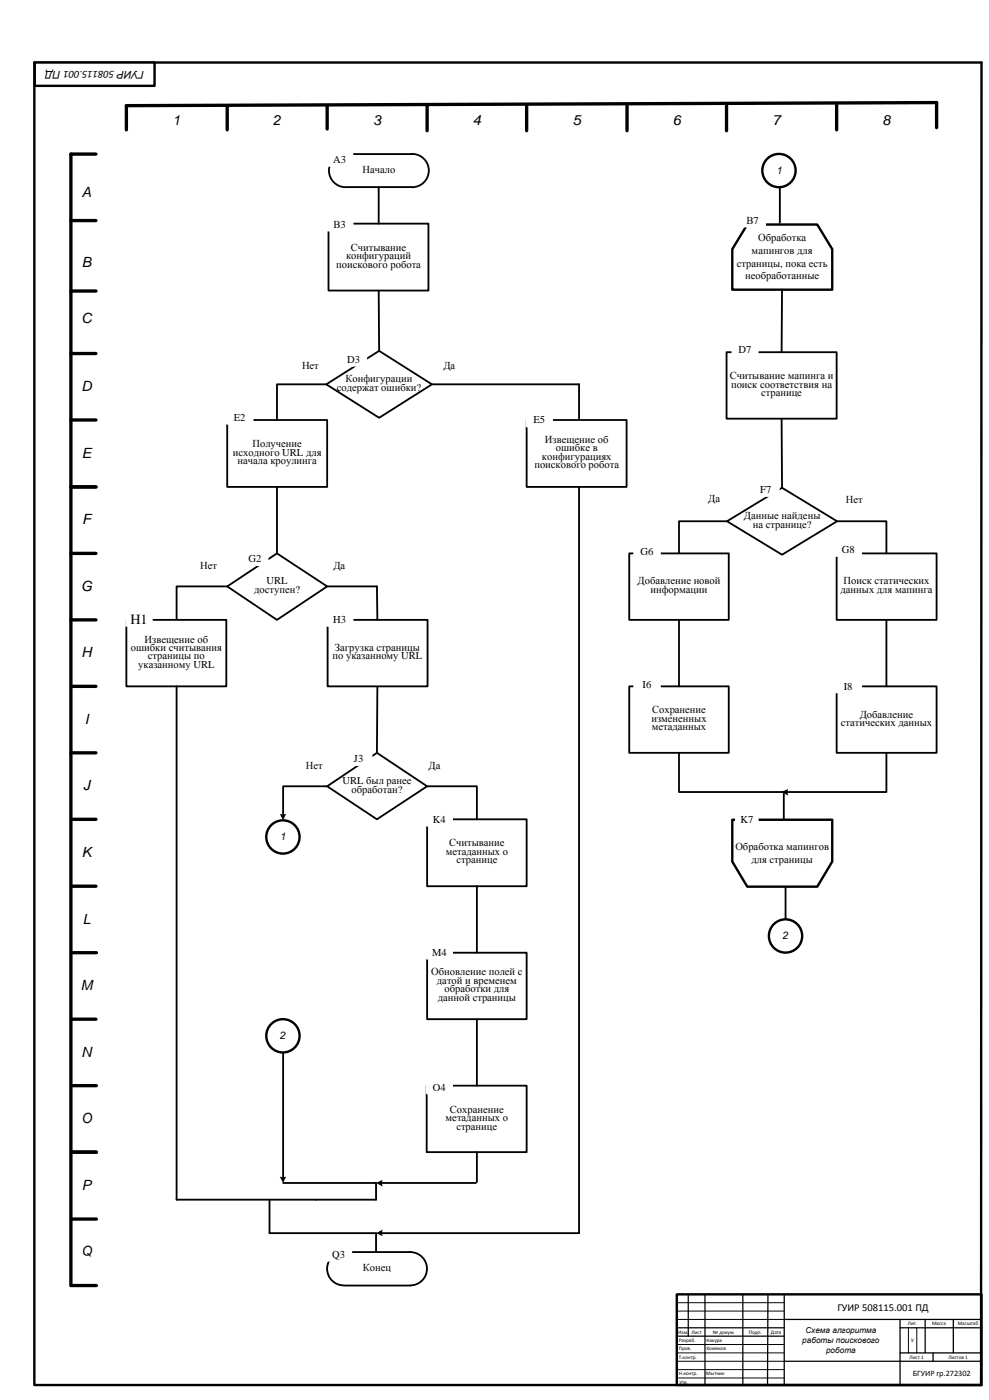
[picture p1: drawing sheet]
<svg xmlns="http://www.w3.org/2000/svg" width="594mm" height="841mm" viewBox="0 0 594 841" stroke-linecap="round" stroke-linejoin="round" font-family="sans-serif">
<path d="M197 134h60v41h-60z" fill="none" stroke="#000" stroke-width="1.1"/>
<path d="M407 778h183v54h-183zM589 832l1-794h-569v794h569" fill="none" stroke="#000" stroke-width="1.4"/>
<g fill="none" stroke="#000" stroke-width="2">
<path d="M137 64v14M197 64v14M257 64v15M316 64v15M377 64v15M437 64v15M563 62l-487 2v14M58 93h-15v680M43 133h15M43 175h15M43 212h15M43 293h15"/>
<path d="M43 333h15M43 492h15M43 573h15M43 692h15M43 773h15"/>
</g>
<g fill="none" stroke="#000" stroke-width=".76">
<path d="M414 778v25M424 778v54M446 778v54M461 778v54M471 778v54M407 798h64M471 793h119M541 798h49M541 793v39M556 793v20M573 793v20M407 803h64"/>
<path d="M471 818h119M541 813h49M561 813v5"/>
</g>
<path d="M407 793h64M407 788h64M407 783h64M546 798v15M551 798v15M407 808h64M407 813h64M407 818h64M407 823h64M407 828h64" fill="none" stroke="#000" stroke-width=".6"/>
<path d="M21 38h72v14h-72z" fill-rule="evenodd" fill="#fff"/>
<path d="M21 38h72v14h-72z" fill="none" stroke="#000" stroke-width="1.4"/>
<path d="M503 63v15M43 293h15M43 373h15M43 412h15M43 452h15M43 533h15M43 613h15M43 652h15M43 733h15" fill="none" stroke="#000" stroke-width="2"/>
<path d="M201 95l3-2h4h40a10 10 0 0 1 10 10 10 10 0 0 1-10 9h-40a10 10 0 0 1-10-6 10 10 0 0 1 3-11z" fill-rule="evenodd" fill="#fff"/>
<path d="M201 95l3-2h4h40a10 10 0 0 1 10 10 10 10 0 0 1-10 9h-40a10 10 0 0 1-10-6 10 10 0 0 1 3-11z" fill="none" stroke="#000" stroke-width="1.1"/>
<path d="M197 473l29-21 31 21-31 19z" fill-rule="evenodd" fill="#fff"/>
<path d="M227 412l-1 40M197 473l29-21 31 21-31 19z" fill="none" stroke="#000" stroke-width="1.1"/>
<path d="M43 252h15" fill="none" stroke="#000" stroke-width="2"/>
<path d="M197 93h15v6h-15z" fill-rule="evenodd" fill="#fff"/>
<path d="M197 93h15v6h-15z" fill="none" stroke="#fff" stroke-width="1.4"/>
<path d="M228 112v22" fill="none" stroke="#000" stroke-width="1.1"/>
<path d="M503 412h60v40h-60z" fill-rule="evenodd" fill="#fff"/>
<path d="M503 412h60v40h-60z" fill="none" stroke="#000" stroke-width="1.1"/>
<path d="M563 62v15" fill="none" stroke="#000" stroke-width="2"/>
<path d="M197 373h60v39h-60z" fill-rule="evenodd" fill="#fff"/>
<path d="M197 373h60v39h-60z" fill="none" stroke="#000" stroke-width="1.1"/>
<path d="M503 333h60v40h-60z" fill-rule="evenodd" fill="#fff"/>
<path d="M503 333h60v40h-60z" fill="none" stroke="#000" stroke-width="1.1"/>
<path d="M197 131h15v7h-15z" fill-rule="evenodd" fill="#fff"/>
<path d="M197 131h15v7h-15z" fill="none" stroke="#fff" stroke-width="1.4"/>
<path d="M437 313l33-20 33 20-33 20z" fill-rule="evenodd" fill="#fff"/>
<path d="M437 313l33-20 33 20-33 20z" fill="none" stroke="#000" stroke-width="1.1"/>
<path d="M378 412h60v40h-60z" fill-rule="evenodd" fill="#fff"/>
<path d="M378 412h60v40h-60z" fill="none" stroke="#000" stroke-width="1.1"/>
<path d="M378 333h60v40h-60z" fill-rule="evenodd" fill="#fff"/>
<path d="M378 333h60v40h-60z" fill="none" stroke="#000" stroke-width="1.1"/>
<path d="M196 231l32-20 32 20-32 20z" fill-rule="evenodd" fill="#fff"/>
<path d="M196 231l32-20 32 20-32 20z" fill="none" stroke="#000" stroke-width="1.1"/>
<path d="M257 573h59v40h-59z" fill-rule="evenodd" fill="#fff"/>
<path d="M257 573h59v40h-59z" fill="none" stroke="#000" stroke-width="1.1"/>
<path d="M256 652h60v40h-60z" fill-rule="evenodd" fill="#fff"/>
<path d="M256 652h60v40h-60z" fill="none" stroke="#000" stroke-width="1.1"/>
<path d="M137 252h60v41h-60z" fill-rule="evenodd" fill="#fff"/>
<path d="M137 252h60v41h-60z" fill="none" stroke="#000" stroke-width="1.1"/>
<path d="M137 352l29-19 31 19-31 21z" fill-rule="evenodd" fill="#fff"/>
<path d="M228 175v36M166 293v40M137 352l29-19 31 19-31 21z" fill="none" stroke="#000" stroke-width="1.1"/>
<circle cx="170" cy="503" r="10" fill="#fff"/>
<circle cx="170" cy="503" r="10" fill="none" stroke="#000" stroke-width="1.4"/>
<path d="M197 352h29l1 21M287 692v18" fill="none" stroke="#000" stroke-width="1.1"/>
<circle cx="468" cy="103" r="10" fill="#fff"/>
<circle cx="468" cy="103" r="10" fill="none" stroke="#000" stroke-width="1.4"/>
<path d="M449 135h42l9 15v24h-60v-24z" fill-rule="evenodd" fill="#fff"/>
<path d="M449 135h42l9 15v24h-60v-24z" fill="none" stroke="#000" stroke-width="1.4"/>
<path d="M470 252v41" fill="none" stroke="#000" stroke-width="1.1"/>
<path d="M437 212h66v40h-66z" fill-rule="evenodd" fill="#fff"/>
<path d="M470 174v38M437 212h66v40h-66z" fill="none" stroke="#000" stroke-width="1.1"/>
<path d="M440 493h60v25l-9 15h-42l-9-15z" fill-rule="evenodd" fill="#fff"/>
<path d="M440 493h60v25l-9 15h-42l-9-15z" fill="none" stroke="#000" stroke-width="1.4"/>
<path d="M442 489h13v7h-13z" fill-rule="evenodd" fill="#fff"/>
<path d="M442 489h13v7h-13z" fill="none" stroke="#fff" stroke-width="1.4"/>
<path d="M469 112v22M260 231h88" fill="none" stroke="#000" stroke-width="1.1"/>
<path d="M257 492h59v41h-59z" fill-rule="evenodd" fill="#fff"/>
<path d="M137 352h-31v21M257 492h59v41h-59zM287 533v40M287 613v39" fill="none" stroke="#000" stroke-width="1.1"/>
<path d="M76 373h60v39h-60z" fill-rule="evenodd" fill="#fff"/>
<path d="M196 231h-30v21M437 313h-29v20M503 313h30v20M76 373h60v39h-60zM408 373v39M533 373v39M106 412v309M408 452v24h63M197 473h-27v17M257 473h30v19" fill="none" stroke="#000" stroke-width="1.1"/>
<path d="M168 489h2h2l-2 4z" fill-rule="evenodd" fill="#000"/>
<circle cx="472" cy="563" r="10" fill="#fff"/>
<circle cx="472" cy="563" r="10" fill="none" stroke="#000" stroke-width="1.4"/>
<path d="M472 533v19" fill="none" stroke="#000" stroke-width="1.1"/>
<path d="M205 212h15v8h-15z" fill-rule="evenodd" fill="#fff"/>
<path d="M205 212h15v8h-15z" fill="none" stroke="#fff" stroke-width="1.4"/>
<path d="M137 247h15v8h-15z" fill-rule="evenodd" fill="#fff"/>
<path d="M137 247h15v8h-15z" fill="none" stroke="#fff" stroke-width="1.4"/>
<path d="M146 333h15v6h-15z" fill-rule="evenodd" fill="#fff"/>
<path d="M146 333h15v6h-15z" fill="none" stroke="#fff" stroke-width="1.4"/>
<path d="M76 369h15v7h-15z" fill-rule="evenodd" fill="#fff"/>
<path d="M76 369h15v7h-15z" fill="none" stroke="#fff" stroke-width="1.4"/>
<path d="M197 369h15v7h-15z" fill-rule="evenodd" fill="#fff"/>
<path d="M197 369h15v7h-15z" fill="none" stroke="#fff" stroke-width="1.4"/>
<path d="M208 452h15v8h-15z" fill-rule="evenodd" fill="#fff"/>
<path d="M208 452h15v8h-15z" fill="none" stroke="#fff" stroke-width="1.4"/>
<path d="M257 489h14v7h-14z" fill-rule="evenodd" fill="#fff"/>
<path d="M257 489h14v7h-14z" fill="none" stroke="#fff" stroke-width="1.4"/>
<path d="M257 569h14v7h-14z" fill-rule="evenodd" fill="#fff"/>
<path d="M257 569h14v7h-14z" fill="none" stroke="#fff" stroke-width="1.4"/>
<path d="M257 650h14v7h-14z" fill-rule="evenodd" fill="#fff"/>
<path d="M257 650h14v7h-14z" fill="none" stroke="#fff" stroke-width="1.4"/>
<path d="M445 129h15v7h-15z" fill-rule="evenodd" fill="#fff"/>
<path d="M445 129h15v7h-15z" fill="none" stroke="#fff" stroke-width="1.4"/>
<path d="M440 206h15v8h-15z" fill-rule="evenodd" fill="#fff"/>
<path d="M440 206h15v8h-15z" fill="none" stroke="#fff" stroke-width="1.4"/>
<path d="M453 291h15v7h-15z" fill-rule="evenodd" fill="#fff"/>
<path d="M453 291h15v7h-15z" fill="none" stroke="#fff" stroke-width="1.4"/>
<path d="M381 328h15v7h-15z" fill-rule="evenodd" fill="#fff"/>
<path d="M381 328h15v7h-15z" fill="none" stroke="#fff" stroke-width="1.4"/>
<path d="M381 408h15v7h-15z" fill-rule="evenodd" fill="#fff"/>
<path d="M381 408h15v7h-15z" fill="none" stroke="#fff" stroke-width="1.4"/>
<path d="M502 327h15v7h-15z" fill-rule="evenodd" fill="#fff"/>
<path d="M502 327h15v7h-15z" fill="none" stroke="#fff" stroke-width="1.4"/>
<path d="M502 409h15v7h-15z" fill-rule="evenodd" fill="#fff"/>
<path d="M502 409h15v7h-15z" fill="none" stroke="#fff" stroke-width="1.4"/>
<path d="M348 231v510h-119M533 452v24h-60M170 633v75M170 711h56v10h-120M229 711h57M162 721v20h64v11" fill="none" stroke="#000" stroke-width="1.1"/>
<g fill="#000">
<path d="M470 476l4-2-1 2 1 2z" fill-rule="evenodd"/>
<path d="M168 707h2h2l-2 4z" fill-rule="evenodd"/>
<path d="M226 711l4-2v2v2z" fill-rule="evenodd"/>
<path d="M226 741l4-2v2v2z" fill-rule="evenodd"/>
</g>
<path d="M199 756a10 10 0 0 1 8-4l40 1a10 10 0 0 1 10 10 10 10 0 0 1-10 10h-40a10 10 0 0 1-10-6 10 10 0 0 1 2-11z" fill-rule="evenodd" fill="#fff"/>
<path d="M199 756a10 10 0 0 1 8-4l40 1a10 10 0 0 1 10 10 10 10 0 0 1-10 10h-40a10 10 0 0 1-10-6 10 10 0 0 1 2-11z" fill="none" stroke="#000" stroke-width="1.1"/>
<path d="M196 751h15v7h-15z" fill-rule="evenodd" fill="#fff"/>
<path d="M196 751h15v7h-15z" fill="none" stroke="#fff" stroke-width="1.4"/>
<circle cx="170" cy="623" r="10" fill="#fff"/>
<circle cx="170" cy="623" r="10" fill="none" stroke="#000" stroke-width="1.4"/>
<path d="M471 476v17" fill="none" stroke="#000" stroke-width="1.1"/>
<path d="M316 252h61v41h-61z" fill-rule="evenodd" fill="#fff"/>
<path d="M316 252h61v41h-61z" fill="none" stroke="#000" stroke-width="1.1"/>
<path d="M316 249h16v7h-16z" fill-rule="evenodd" fill="#fff"/>
<path d="M316 249h16v7h-16z" fill="none" stroke="#fff" stroke-width="1.4"/>
<g font-size="8.5">
<text x="104" y="75">1</text>
<text x="164" y="75">2</text>
<text x="224" y="75">3</text>
<text x="284" y="75">4</text>
<text x="344" y="75">5</text>
<text x="404" y="75">6</text>
<text x="464" y="75">7</text>
<text x="530" y="75">8</text>
<text x="49" y="119">A</text>
<text x="49" y="161">B</text>
<text x="49" y="194">C</text>
<text x="49" y="235">D</text>
<text x="49" y="275">E</text>
<text x="49" y="315">F</text>
<text x="49" y="355">G</text>
<text x="78" y="375">H1</text>
<text x="49" y="395">H</text>
<text x="51" y="435">I</text>
<text x="50" y="475">J</text>
<text x="49" y="515">K</text>
<text x="50" y="555">L</text>
<text x="49" y="595">M</text>
<text x="49" y="635">N</text>
<text x="49" y="675">O</text>
<text x="49" y="715">P</text>
<text x="49" y="755">Q</text>
</g>
<g font-size="6.3">
<text x="87" y="43" transform="rotate(-180 87 43)">ГУИР 508115.001 ПД</text>
<text x="200" y="98">A3</text>
<text x="218" y="104">Начало</text>
<text x="466" y="104">1</text>
<text x="200" y="137">В3</text>
<text x="448" y="134">В7</text>
<text x="456" y="145">Обработка</text>
<text x="208" y="156">конфигураций</text>
<text x="211" y="151">Считывание</text>
<text x="452" y="153">мапингов для</text>
<text x="202" y="161">поискового робота</text>
<text x="443" y="160">страницы, пока есть</text>
<text x="448" y="168">необработанные</text>
<text x="444" y="212">D7</text>
<text x="181" y="222">Нет</text>
<text x="209" y="218">D3</text>
<text x="266" y="222">Да</text>
<text x="438" y="228">Считывание мапинга и</text>
<text x="208" y="230">Конфигурации</text>
<text x="439" y="233">поиск соответствия на</text>
<text x="202" y="235">содержат ошибки?</text>
<text x="457" y="238">странице</text>
<text x="141" y="253">E2</text>
<text x="320" y="254">E5</text>
<text x="152" y="269">Получение</text>
<text x="327" y="266">Извеще</text>
<text x="348" y="266">ние об</text>
<text x="140" y="274">исходного URL для</text>
<text x="334" y="271">ошиб</text>
<text x="349" y="271">ке в</text>
<text x="143" y="279">начала кроулинга</text>
<text x="321" y="281">поисковог</text>
<text x="326" y="276">конфигу</text>
<text x="349" y="276">рациях</text>
<text x="349" y="281">о робота</text>
<text x="457" y="296">F7</text>
<text x="426" y="302">Да</text>
<text x="508" y="302">Нет</text>
<text x="447" y="312">Данные найдены</text>
<text x="452" y="317">на странице?</text>
<text x="385" y="333">G6</text>
<text x="506" y="332">G8</text>
<text x="120" y="342">Нет</text>
<text x="149" y="338">G2</text>
<text x="200" y="342">Да</text>
<text x="160" y="351">URL</text>
<text x="383" y="351">Добавление новой</text>
<text x="507" y="351">Поиск статических</text>
<text x="153" y="356">доступен?</text>
<text x="391" y="356">информации</text>
<text x="505" y="356">данных для мапинга</text>
<text x="200" y="374">H3</text>
<text x="87" y="386">Извещение об</text>
<text x="79" y="391">ошибки считывания</text>
<text x="201" y="391">Загрузка страницы</text>
<text x="83" y="401">указанному URL</text>
<text x="89" y="396">страницы по</text>
<text x="200" y="396">по указанному URL</text>
<text x="386" y="413">I6</text>
<text x="507" y="414">I8</text>
<text x="392" y="429">Сохранение</text>
<text x="517" y="431">Добавление</text>
<text x="391" y="434">измененных</text>
<text x="505" y="436">статических данных</text>
<text x="392" y="439">метаданных</text>
<text x="184" y="462">Нет</text>
<text x="213" y="458">J3</text>
<text x="258" y="462">Да</text>
<text x="206" y="471">URL был ранее</text>
<text x="211" y="476">обработан?</text>
<text x="260" y="494">K4</text>
<text x="445" y="495">K7</text>
<text x="168" y="505">1</text>
<text x="270" y="509">Считывание</text>
<text x="268" y="514">метаданных о</text>
<text x="442" y="511">Обработка мапингов</text>
<text x="274" y="519">странице</text>
<text x="452" y="518">для страницы</text>
<text x="470" y="564">2</text>
<text x="260" y="574">M4</text>
<text x="259" y="586">Обновление полей с</text>
<text x="263" y="591">датой и временем</text>
<text x="267" y="596">обработки для</text>
<text x="263" y="601">данной страницы</text>
<text x="168" y="624">2</text>
<text x="260" y="655">O4</text>
<text x="270" y="669">Сохранение</text>
<text x="268" y="674">метаданных о</text>
<text x="274" y="679">странице</text>
<text x="200" y="756">Q3</text>
<text x="218" y="764">Конец</text>
<text x="503" y="788">ГУИР 508115.001 ПД</text>
</g>
<g font-size="4.9">
<text x="484" y="801">Схема алгоритма</text>
<text x="482" y="807">работы поискового</text>
<text x="496" y="813">робота</text>
<text x="548" y="827">БГУИР гр.272302</text>
</g>
<g font-size="3.2">
<text x="546" y="796">Лит.</text>
<text x="560" y="796">Масса</text>
<text x="575" y="796">Масштаб</text>
<text x="407" y="801">Изм.</text>
<text x="415" y="801">Лист</text>
<text x="428" y="801">№ докум.</text>
<text x="450" y="801">Подп.</text>
<text x="463" y="801">Дата</text>
<text x="408" y="807">Разраб.</text>
<text x="425" y="807">Какура</text>
<text x="548" y="807">У</text>
<text x="408" y="812">Пров.</text>
<text x="425" y="812">Хомяков</text>
<text x="408" y="817">Т.контр.</text>
<text x="546" y="816">Лист 1</text>
<text x="570" y="817">Листов 1</text>
<text x="408" y="827">Н.контр.</text>
<text x="424" y="827">Мытник</text>
<text x="408" y="832">Утв.</text>
</g>
</svg>
